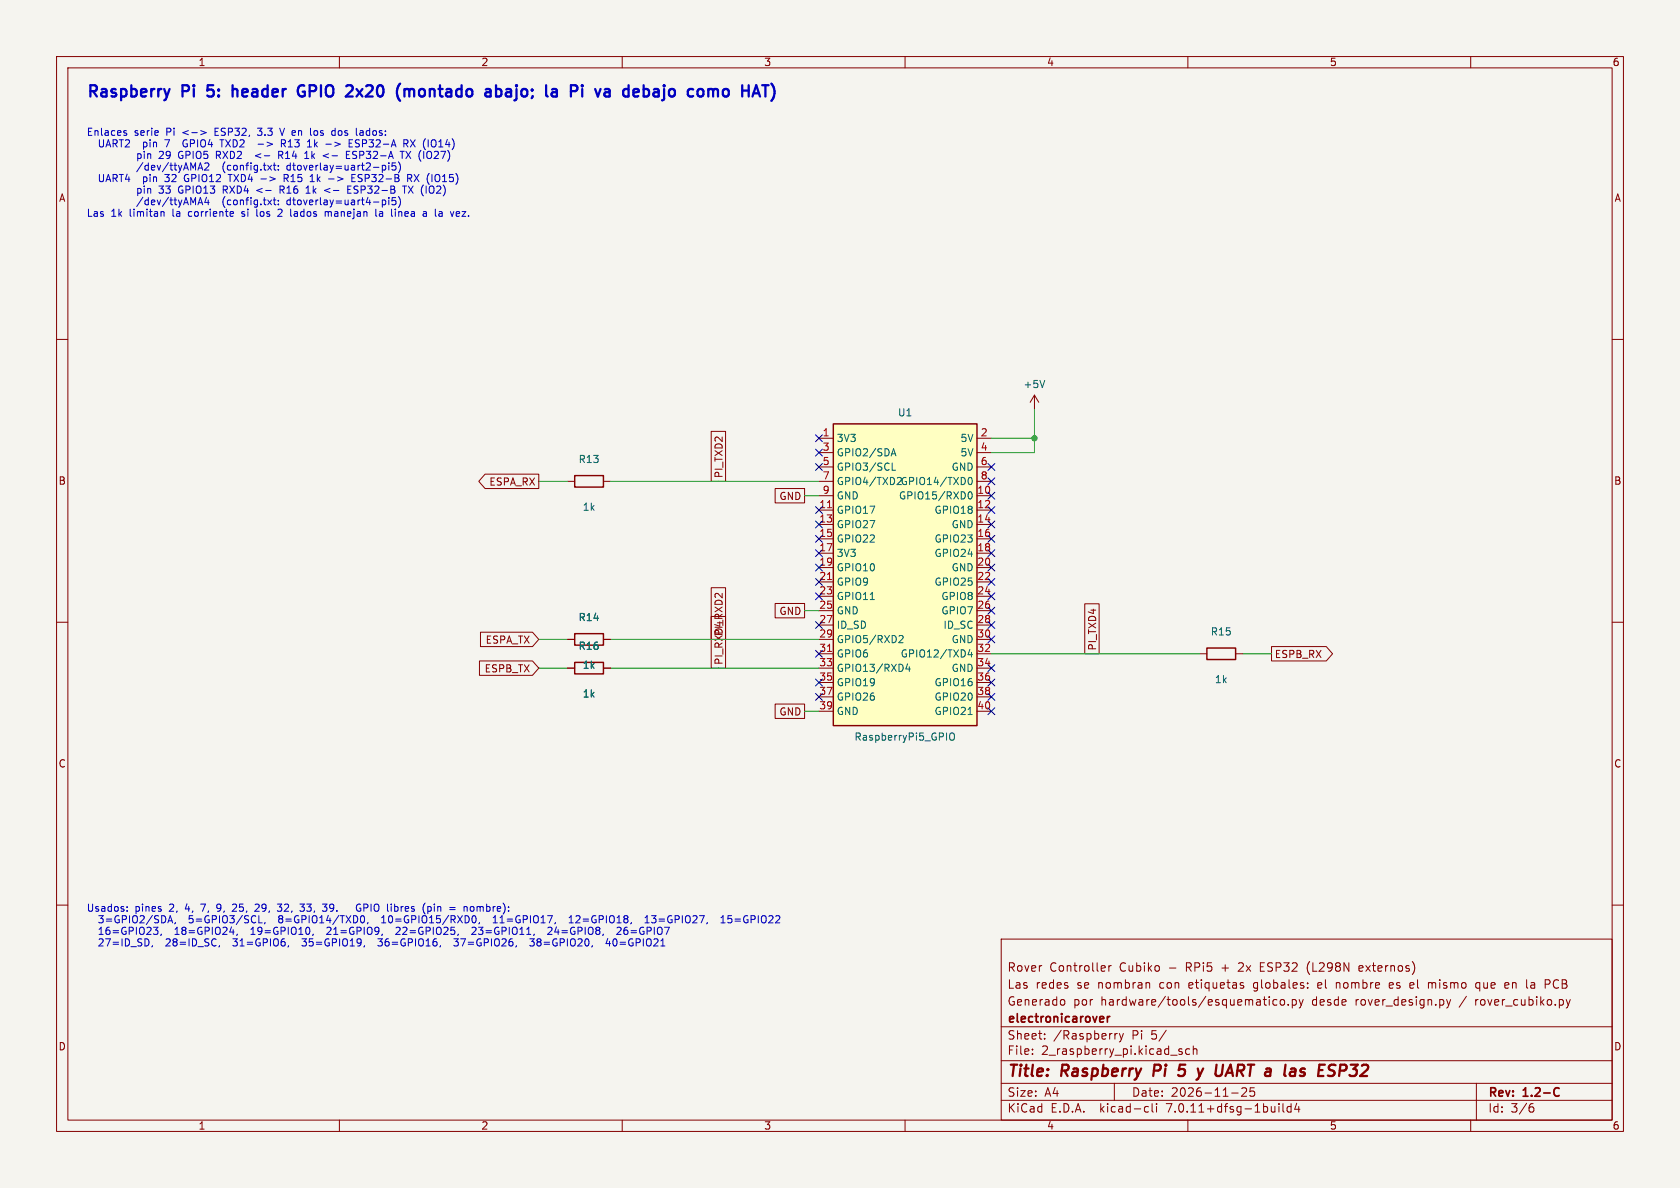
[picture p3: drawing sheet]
(kicad_sch (version 20230121) (generator eeschema)
 (paper "A4")
 (title_block (title "Raspberry Pi 5 y UART a las ESP32") (date "2026-11-25") (rev "1.2-C") (company "electronicarover")
  (comment 3 "Rover Controller Cubiko - RPi5 + 2x ESP32 (L298N externos)")
  (comment 1 "Generado por hardware/tools/esquematico.py desde rover_design.py / rover_cubiko.py")
  (comment 2 "Las redes se nombran con etiquetas globales: el nombre es el mismo que en la PCB"))
 (lib_symbols
  (symbol "Device:R" (pin_numbers hide) (pin_names (offset 0)) (in_bom yes) (on_board yes)
    (property "Reference" "R" (at 2.032 0 90) (effects (font (size 1.27 1.27))))
    (property "Value" "R" (at 0 0 90) (effects (font (size 1.27 1.27))))
    (property "Footprint" "" (at -1.778 0 90) (effects (font (size 1.27 1.27)) hide))
    (property "Datasheet" "~" (at 0 0 0) (effects (font (size 1.27 1.27)) hide))
    (symbol "R_0_1"
    (rectangle (start -1.016 -2.54) (end 1.016 2.54) (stroke (width 0.254) (type default)) (fill (type none))))
    (symbol "R_1_1"
    (pin passive line (at 0 3.81 270) (length 1.27) (name "~" (effects (font (size 1.27 1.27)))) (number "1" (effects (font (size 1.27 1.27)))))
    (pin passive line (at 0 -3.81 90) (length 1.27) (name "~" (effects (font (size 1.27 1.27)))) (number "2" (effects (font (size 1.27 1.27)))))))
  (symbol "power:+5V" (power) (pin_names (offset 0)) (in_bom yes) (on_board yes)
    (property "Reference" "#PWR" (at 0 -3.81 0) (effects (font (size 1.27 1.27)) hide))
    (property "Value" "+5V" (at 0 3.556 0) (effects (font (size 1.27 1.27))))
    (property "Footprint" "" (at 0 0 0) (effects (font (size 1.27 1.27)) hide))
    (property "Datasheet" "" (at 0 0 0) (effects (font (size 1.27 1.27)) hide))
    (symbol "+5V_0_1"
    (polyline (pts (xy -0.762 1.27) (xy 0 2.54)) (stroke (width 0) (type default)) (fill (type none)))
    (polyline (pts (xy 0 0) (xy 0 2.54)) (stroke (width 0) (type default)) (fill (type none)))
    (polyline (pts (xy 0 2.54) (xy 0.762 1.27)) (stroke (width 0) (type default)) (fill (type none))))
    (symbol "+5V_1_1"
    (pin power_in line (at 0 0 90) (length 0) hide (name "+5V" (effects (font (size 1.27 1.27)))) (number "1" (effects (font (size 1.27 1.27)))))))
  (symbol "rover:RaspberryPi5_GPIO" (in_bom yes) (on_board yes)
    (property "Reference" "U" (at 0 27.94 0) (effects (font (size 1.27 1.27))))
    (property "Value" "RaspberryPi5_GPIO" (at 0 -27.94 0) (effects (font (size 1.27 1.27))))
    (property "Footprint" "rover:RPi5_HAT_Header_2x20" (at 0 0 0) (effects (font (size 1.27 1.27)) hide))
    (property "Datasheet" "" (at 0 0 0) (effects (font (size 1.27 1.27)) hide))
    (property "Description" "Raspberry Pi 5 - header GPIO 40 pines" (at 0 0 0) (effects (font (size 1.27 1.27)) hide))
    (symbol "RaspberryPi5_GPIO_0_1"
    (rectangle (start -12.7 26.67) (end 12.7 -26.67) (stroke (width 0.254) (type default)) (fill (type background))))
    (symbol "RaspberryPi5_GPIO_1_1"
    (pin passive line (at -15.24 24.13 0) (length 2.54) (name "3V3" (effects (font (size 1.27 1.27)))) (number "1" (effects (font (size 1.27 1.27)))))
    (pin passive line (at -15.24 21.59 0) (length 2.54) (name "GPIO2/SDA" (effects (font (size 1.27 1.27)))) (number "3" (effects (font (size 1.27 1.27)))))
    (pin passive line (at -15.24 19.05 0) (length 2.54) (name "GPIO3/SCL" (effects (font (size 1.27 1.27)))) (number "5" (effects (font (size 1.27 1.27)))))
    (pin passive line (at -15.24 16.51 0) (length 2.54) (name "GPIO4/TXD2" (effects (font (size 1.27 1.27)))) (number "7" (effects (font (size 1.27 1.27)))))
    (pin passive line (at -15.24 13.97 0) (length 2.54) (name "GND" (effects (font (size 1.27 1.27)))) (number "9" (effects (font (size 1.27 1.27)))))
    (pin passive line (at -15.24 11.43 0) (length 2.54) (name "GPIO17" (effects (font (size 1.27 1.27)))) (number "11" (effects (font (size 1.27 1.27)))))
    (pin passive line (at -15.24 8.89 0) (length 2.54) (name "GPIO27" (effects (font (size 1.27 1.27)))) (number "13" (effects (font (size 1.27 1.27)))))
    (pin passive line (at -15.24 6.35 0) (length 2.54) (name "GPIO22" (effects (font (size 1.27 1.27)))) (number "15" (effects (font (size 1.27 1.27)))))
    (pin passive line (at -15.24 3.81 0) (length 2.54) (name "3V3" (effects (font (size 1.27 1.27)))) (number "17" (effects (font (size 1.27 1.27)))))
    (pin passive line (at -15.24 1.27 0) (length 2.54) (name "GPIO10" (effects (font (size 1.27 1.27)))) (number "19" (effects (font (size 1.27 1.27)))))
    (pin passive line (at -15.24 -1.27 0) (length 2.54) (name "GPIO9" (effects (font (size 1.27 1.27)))) (number "21" (effects (font (size 1.27 1.27)))))
    (pin passive line (at -15.24 -3.81 0) (length 2.54) (name "GPIO11" (effects (font (size 1.27 1.27)))) (number "23" (effects (font (size 1.27 1.27)))))
    (pin passive line (at -15.24 -6.35 0) (length 2.54) (name "GND" (effects (font (size 1.27 1.27)))) (number "25" (effects (font (size 1.27 1.27)))))
    (pin passive line (at -15.24 -8.89 0) (length 2.54) (name "ID_SD" (effects (font (size 1.27 1.27)))) (number "27" (effects (font (size 1.27 1.27)))))
    (pin passive line (at -15.24 -11.43 0) (length 2.54) (name "GPIO5/RXD2" (effects (font (size 1.27 1.27)))) (number "29" (effects (font (size 1.27 1.27)))))
    (pin passive line (at -15.24 -13.97 0) (length 2.54) (name "GPIO6" (effects (font (size 1.27 1.27)))) (number "31" (effects (font (size 1.27 1.27)))))
    (pin passive line (at -15.24 -16.51 0) (length 2.54) (name "GPIO13/RXD4" (effects (font (size 1.27 1.27)))) (number "33" (effects (font (size 1.27 1.27)))))
    (pin passive line (at -15.24 -19.05 0) (length 2.54) (name "GPIO19" (effects (font (size 1.27 1.27)))) (number "35" (effects (font (size 1.27 1.27)))))
    (pin passive line (at -15.24 -21.59 0) (length 2.54) (name "GPIO26" (effects (font (size 1.27 1.27)))) (number "37" (effects (font (size 1.27 1.27)))))
    (pin passive line (at -15.24 -24.13 0) (length 2.54) (name "GND" (effects (font (size 1.27 1.27)))) (number "39" (effects (font (size 1.27 1.27)))))
    (pin passive line (at 15.24 24.13 180) (length 2.54) (name "5V" (effects (font (size 1.27 1.27)))) (number "2" (effects (font (size 1.27 1.27)))))
    (pin passive line (at 15.24 21.59 180) (length 2.54) (name "5V" (effects (font (size 1.27 1.27)))) (number "4" (effects (font (size 1.27 1.27)))))
    (pin passive line (at 15.24 19.05 180) (length 2.54) (name "GND" (effects (font (size 1.27 1.27)))) (number "6" (effects (font (size 1.27 1.27)))))
    (pin passive line (at 15.24 16.51 180) (length 2.54) (name "GPIO14/TXD0" (effects (font (size 1.27 1.27)))) (number "8" (effects (font (size 1.27 1.27)))))
    (pin passive line (at 15.24 13.97 180) (length 2.54) (name "GPIO15/RXD0" (effects (font (size 1.27 1.27)))) (number "10" (effects (font (size 1.27 1.27)))))
    (pin passive line (at 15.24 11.43 180) (length 2.54) (name "GPIO18" (effects (font (size 1.27 1.27)))) (number "12" (effects (font (size 1.27 1.27)))))
    (pin passive line (at 15.24 8.89 180) (length 2.54) (name "GND" (effects (font (size 1.27 1.27)))) (number "14" (effects (font (size 1.27 1.27)))))
    (pin passive line (at 15.24 6.35 180) (length 2.54) (name "GPIO23" (effects (font (size 1.27 1.27)))) (number "16" (effects (font (size 1.27 1.27)))))
    (pin passive line (at 15.24 3.81 180) (length 2.54) (name "GPIO24" (effects (font (size 1.27 1.27)))) (number "18" (effects (font (size 1.27 1.27)))))
    (pin passive line (at 15.24 1.27 180) (length 2.54) (name "GND" (effects (font (size 1.27 1.27)))) (number "20" (effects (font (size 1.27 1.27)))))
    (pin passive line (at 15.24 -1.27 180) (length 2.54) (name "GPIO25" (effects (font (size 1.27 1.27)))) (number "22" (effects (font (size 1.27 1.27)))))
    (pin passive line (at 15.24 -3.81 180) (length 2.54) (name "GPIO8" (effects (font (size 1.27 1.27)))) (number "24" (effects (font (size 1.27 1.27)))))
    (pin passive line (at 15.24 -6.35 180) (length 2.54) (name "GPIO7" (effects (font (size 1.27 1.27)))) (number "26" (effects (font (size 1.27 1.27)))))
    (pin passive line (at 15.24 -8.89 180) (length 2.54) (name "ID_SC" (effects (font (size 1.27 1.27)))) (number "28" (effects (font (size 1.27 1.27)))))
    (pin passive line (at 15.24 -11.43 180) (length 2.54) (name "GND" (effects (font (size 1.27 1.27)))) (number "30" (effects (font (size 1.27 1.27)))))
    (pin passive line (at 15.24 -13.97 180) (length 2.54) (name "GPIO12/TXD4" (effects (font (size 1.27 1.27)))) (number "32" (effects (font (size 1.27 1.27)))))
    (pin passive line (at 15.24 -16.51 180) (length 2.54) (name "GND" (effects (font (size 1.27 1.27)))) (number "34" (effects (font (size 1.27 1.27)))))
    (pin passive line (at 15.24 -19.05 180) (length 2.54) (name "GPIO16" (effects (font (size 1.27 1.27)))) (number "36" (effects (font (size 1.27 1.27)))))
    (pin passive line (at 15.24 -21.59 180) (length 2.54) (name "GPIO20" (effects (font (size 1.27 1.27)))) (number "38" (effects (font (size 1.27 1.27)))))
    (pin passive line (at 15.24 -24.13 180) (length 2.54) (name "GPIO21" (effects (font (size 1.27 1.27)))) (number "40" (effects (font (size 1.27 1.27))))))))
 (symbol (lib_id "rover:RaspberryPi5_GPIO") (at 160.02 101.6 0) (unit 1) (in_bom yes) (on_board yes) (dnp no)
  (property "Reference" "U1" (at 160.02 73.66 0) (effects (font (size 1.27 1.27)) (justify bottom)))
  (property "Value" "RaspberryPi5_GPIO" (at 160.02 129.54 0) (effects (font (size 1.27 1.27)) (justify top)))
  (property "Footprint" "rover:RPi5_HAT_Header_2x20" (at 160.02 101.6 0) (effects (font (size 1.27 1.27)) hide))
  (property "Datasheet" "~" (at 160.02 101.6 0) (effects (font (size 1.27 1.27)) hide))
  (property "Descripcion" "Header hembra 2x20 en la cara inferior (Pi 5 debajo)" (at 160.02 101.6 0) (effects (font (size 1.27 1.27)) hide))
  (property "MPN" "Header hembra 2x20 2.54mm" (at 160.02 101.6 0) (effects (font (size 1.27 1.27)) hide)) (pin "1") (pin "3") (pin "5") (pin "7") (pin "9") (pin "11") (pin "13") (pin "15") (pin "17") (pin "19") (pin "21") (pin "23") (pin "25") (pin "27") (pin "29") (pin "31") (pin "33") (pin "35") (pin "37") (pin "39") (pin "2") (pin "4") (pin "6") (pin "8") (pin "10") (pin "12") (pin "14") (pin "16") (pin "18") (pin "20") (pin "22") (pin "24") (pin "26") (pin "28") (pin "30") (pin "32") (pin "34") (pin "36") (pin "38") (pin "40"))
 (no_connect (at 144.78 77.47))
 (no_connect (at 144.78 80.01))
 (no_connect (at 144.78 82.55))
 (no_connect (at 144.78 90.17))
 (no_connect (at 144.78 92.71))
 (no_connect (at 144.78 95.25))
 (no_connect (at 144.78 97.79))
 (no_connect (at 144.78 100.33))
 (no_connect (at 144.78 102.87))
 (no_connect (at 144.78 105.41))
 (no_connect (at 144.78 110.49))
 (no_connect (at 144.78 115.57))
 (no_connect (at 144.78 120.65))
 (no_connect (at 144.78 123.19))
 (no_connect (at 175.26 82.55))
 (no_connect (at 175.26 85.09))
 (no_connect (at 175.26 87.63))
 (no_connect (at 175.26 90.17))
 (no_connect (at 175.26 92.71))
 (no_connect (at 175.26 95.25))
 (no_connect (at 175.26 97.79))
 (no_connect (at 175.26 100.33))
 (no_connect (at 175.26 102.87))
 (no_connect (at 175.26 105.41))
 (no_connect (at 175.26 107.95))
 (no_connect (at 175.26 110.49))
 (no_connect (at 175.26 113.03))
 (no_connect (at 175.26 118.11))
 (no_connect (at 175.26 120.65))
 (no_connect (at 175.26 123.19))
 (no_connect (at 175.26 125.73))
 (junction (at 182.88 77.47) (diameter 0) (color 0 0 0 0))
 (symbol (lib_id "power:+5V") (at 182.88 72.39 0) (unit 1) (in_bom yes) (on_board yes) (dnp no)
  (property "Reference" "#PWR301" (at 182.88 72.39 0) (effects (font (size 1.27 1.27)) hide))
  (property "Value" "+5V" (at 182.88 67.94 0) (effects (font (size 1.27 1.27))))
  (property "Footprint" "" (at 182.88 72.39 0) (effects (font (size 1.27 1.27)) hide))
  (property "Datasheet" "" (at 182.88 72.39 0) (effects (font (size 1.27 1.27)) hide)) (pin "1"))
 (global_label "GND" (shape passive) (at 142.24 87.63 180) (fields_autoplaced) (effects (font (size 1.27 1.27)) (justify right))
  (property "Intersheetrefs" "${INTERSHEET_REFS}" (at 142.24 87.63 0) (effects (font (size 1.27 1.27)) (justify right) hide)))
 (global_label "GND" (shape passive) (at 142.24 107.95 180) (fields_autoplaced) (effects (font (size 1.27 1.27)) (justify right))
  (property "Intersheetrefs" "${INTERSHEET_REFS}" (at 142.24 107.95 0) (effects (font (size 1.27 1.27)) (justify right) hide)))
 (global_label "GND" (shape passive) (at 142.24 125.73 180) (fields_autoplaced) (effects (font (size 1.27 1.27)) (justify right))
  (property "Intersheetrefs" "${INTERSHEET_REFS}" (at 142.24 125.73 0) (effects (font (size 1.27 1.27)) (justify right) hide)))
 (symbol (lib_id "Device:R") (at 104.14 85.09 270) (unit 1) (in_bom yes) (on_board yes) (dnp no)
  (property "Reference" "R13" (at 104.14 81.915 90) (effects (font (size 1.27 1.27)) (justify bottom)))
  (property "Value" "1k" (at 104.14 88.9 90) (effects (font (size 1.27 1.27)) (justify top)))
  (property "Footprint" "Resistor_THT:R_Axial_DIN0207_L6.3mm_D2.5mm_P7.62mm_Horizontal" (at 104.14 85.09 0) (effects (font (size 1.27 1.27)) hide))
  (property "Datasheet" "~" (at 104.14 85.09 0) (effects (font (size 1.27 1.27)) hide))
  (property "Descripcion" "Serie UART Pi TXD2 -> ESP32-A RX" (at 104.14 85.09 0) (effects (font (size 1.27 1.27)) hide))
  (property "MPN" "Resistencia 1k 1/4W (0.25W) THT pelicula metalica/carbon" (at 104.14 85.09 0) (effects (font (size 1.27 1.27)) hide)) (pin "1") (pin "2"))
 (global_label "PI_TXD2" (shape passive) (at 127 85.09 90) (fields_autoplaced) (effects (font (size 1.27 1.27)) (justify left))
  (property "Intersheetrefs" "${INTERSHEET_REFS}" (at 127 85.09 0) (effects (font (size 1.27 1.27)) (justify left) hide)))
 (global_label "ESPA_RX" (shape output) (at 95.25 85.09 180) (fields_autoplaced) (effects (font (size 1.27 1.27)) (justify right))
  (property "Intersheetrefs" "${INTERSHEET_REFS}" (at 95.25 85.09 0) (effects (font (size 1.27 1.27)) (justify right) hide)))
 (symbol (lib_id "Device:R") (at 104.14 113.03 90) (unit 1) (in_bom yes) (on_board yes) (dnp no)
  (property "Reference" "R14" (at 104.14 109.855 90) (effects (font (size 1.27 1.27)) (justify top)))
  (property "Value" "1k" (at 104.14 116.84 90) (effects (font (size 1.27 1.27)) (justify bottom)))
  (property "Footprint" "Resistor_THT:R_Axial_DIN0207_L6.3mm_D2.5mm_P7.62mm_Horizontal" (at 104.14 113.03 0) (effects (font (size 1.27 1.27)) hide))
  (property "Datasheet" "~" (at 104.14 113.03 0) (effects (font (size 1.27 1.27)) hide))
  (property "Descripcion" "Serie UART ESP32-A TX -> Pi RXD2" (at 104.14 113.03 0) (effects (font (size 1.27 1.27)) hide))
  (property "MPN" "Resistencia 1k 1/4W (0.25W) THT pelicula metalica/carbon" (at 104.14 113.03 0) (effects (font (size 1.27 1.27)) hide)) (pin "1") (pin "2"))
 (global_label "PI_RXD2" (shape passive) (at 127 113.03 90) (fields_autoplaced) (effects (font (size 1.27 1.27)) (justify left))
  (property "Intersheetrefs" "${INTERSHEET_REFS}" (at 127 113.03 0) (effects (font (size 1.27 1.27)) (justify left) hide)))
 (global_label "ESPA_TX" (shape input) (at 95.25 113.03 180) (fields_autoplaced) (effects (font (size 1.27 1.27)) (justify right))
  (property "Intersheetrefs" "${INTERSHEET_REFS}" (at 95.25 113.03 0) (effects (font (size 1.27 1.27)) (justify right) hide)))
 (symbol (lib_id "Device:R") (at 104.14 118.11 90) (unit 1) (in_bom yes) (on_board yes) (dnp no)
  (property "Reference" "R16" (at 104.14 114.935 90) (effects (font (size 1.27 1.27)) (justify top)))
  (property "Value" "1k" (at 104.14 121.92 90) (effects (font (size 1.27 1.27)) (justify bottom)))
  (property "Footprint" "Resistor_THT:R_Axial_DIN0207_L6.3mm_D2.5mm_P7.62mm_Horizontal" (at 104.14 118.11 0) (effects (font (size 1.27 1.27)) hide))
  (property "Datasheet" "~" (at 104.14 118.11 0) (effects (font (size 1.27 1.27)) hide))
  (property "Descripcion" "Serie UART ESP32-B TX -> Pi RXD4 (GPIO13)" (at 104.14 118.11 0) (effects (font (size 1.27 1.27)) hide))
  (property "MPN" "Resistencia 1k 1/4W (0.25W) THT pelicula metalica/carbon" (at 104.14 118.11 0) (effects (font (size 1.27 1.27)) hide)) (pin "1") (pin "2"))
 (global_label "PI_RXD4" (shape passive) (at 127 118.11 90) (fields_autoplaced) (effects (font (size 1.27 1.27)) (justify left))
  (property "Intersheetrefs" "${INTERSHEET_REFS}" (at 127 118.11 0) (effects (font (size 1.27 1.27)) (justify left) hide)))
 (global_label "ESPB_TX" (shape input) (at 95.25 118.11 180) (fields_autoplaced) (effects (font (size 1.27 1.27)) (justify right))
  (property "Intersheetrefs" "${INTERSHEET_REFS}" (at 95.25 118.11 0) (effects (font (size 1.27 1.27)) (justify right) hide)))
 (symbol (lib_id "Device:R") (at 215.9 115.57 270) (unit 1) (in_bom yes) (on_board yes) (dnp no)
  (property "Reference" "R15" (at 215.9 112.395 90) (effects (font (size 1.27 1.27)) (justify bottom)))
  (property "Value" "1k" (at 215.9 119.38 90) (effects (font (size 1.27 1.27)) (justify top)))
  (property "Footprint" "Resistor_THT:R_Axial_DIN0207_L6.3mm_D2.5mm_P7.62mm_Horizontal" (at 215.9 115.57 0) (effects (font (size 1.27 1.27)) hide))
  (property "Datasheet" "~" (at 215.9 115.57 0) (effects (font (size 1.27 1.27)) hide))
  (property "Descripcion" "Serie UART Pi TXD4 (GPIO12) -> ESP32-B RX" (at 215.9 115.57 0) (effects (font (size 1.27 1.27)) hide))
  (property "MPN" "Resistencia 1k 1/4W (0.25W) THT pelicula metalica/carbon" (at 215.9 115.57 0) (effects (font (size 1.27 1.27)) hide)) (pin "1") (pin "2"))
 (global_label "PI_TXD4" (shape passive) (at 193.04 115.57 90) (fields_autoplaced) (effects (font (size 1.27 1.27)) (justify left))
  (property "Intersheetrefs" "${INTERSHEET_REFS}" (at 193.04 115.57 0) (effects (font (size 1.27 1.27)) (justify left) hide)))
 (global_label "ESPB_RX" (shape output) (at 224.79 115.57 0) (fields_autoplaced) (effects (font (size 1.27 1.27)) (justify left))
  (property "Intersheetrefs" "${INTERSHEET_REFS}" (at 224.79 115.57 0) (effects (font (size 1.27 1.27)) (justify left) hide)))
 (text "Raspberry Pi 5: header GPIO 2x20 (montado abajo; la Pi va debajo como HAT)" (at 15.24 15.24 0) (effects (font (size 2 2) bold) (justify left top)))
 (text "Enlaces serie Pi <-> ESP32, 3.3 V en los dos lados:\n  UART2  pin 7  GPIO4 TXD2  -> R13 1k -> ESP32-A RX (IO14)\n         pin 29 GPIO5 RXD2  <- R14 1k <- ESP32-A TX (IO27)\n         /dev/ttyAMA2  (config.txt: dtoverlay=uart2-pi5)\n  UART4  pin 32 GPIO12 TXD4 -> R15 1k -> ESP32-B RX (IO15)\n         pin 33 GPIO13 RXD4 <- R16 1k <- ESP32-B TX (IO2)\n         /dev/ttyAMA4  (config.txt: dtoverlay=uart4-pi5)\nLas 1k limitan la corriente si los 2 lados manejan la linea a la vez." (at 15.24 22.86 0) (effects (font (size 1.27 1.27)) (justify left top)))
 (text "Usados: pines 2, 4, 7, 9, 25, 29, 32, 33, 39.   GPIO libres (pin = nombre):\n  3=GPIO2/SDA,  5=GPIO3/SCL,  8=GPIO14/TXD0,  10=GPIO15/RXD0,  11=GPIO17,  12=GPIO18,  13=GPIO27,  15=GPIO22\n  16=GPIO23,  18=GPIO24,  19=GPIO10,  21=GPIO9,  22=GPIO25,  23=GPIO11,  24=GPIO8,  26=GPIO7\n  27=ID_SD,  28=ID_SC,  31=GPIO6,  35=GPIO19,  36=GPIO16,  37=GPIO26,  38=GPIO20,  40=GPIO21" (at 15.24 160.02 0) (effects (font (size 1.27 1.27)) (justify left top)))
 (wire (pts (xy 175.26 77.47) (xy 182.88 77.47)) (stroke (width 0) (type default)))
 (wire (pts (xy 175.26 80.01) (xy 182.88 80.01)) (stroke (width 0) (type default)))
 (wire (pts (xy 182.88 80.01) (xy 182.88 77.47)) (stroke (width 0) (type default)))
 (wire (pts (xy 182.88 77.47) (xy 182.88 72.39)) (stroke (width 0) (type default)))
 (wire (pts (xy 144.78 87.63) (xy 142.24 87.63)) (stroke (width 0) (type default)))
 (wire (pts (xy 144.78 107.95) (xy 142.24 107.95)) (stroke (width 0) (type default)))
 (wire (pts (xy 144.78 125.73) (xy 142.24 125.73)) (stroke (width 0) (type default)))
 (wire (pts (xy 144.78 85.09) (xy 127 85.09)) (stroke (width 0) (type default)))
 (wire (pts (xy 127 85.09) (xy 107.95 85.09)) (stroke (width 0) (type default)))
 (wire (pts (xy 100.33 85.09) (xy 95.25 85.09)) (stroke (width 0) (type default)))
 (wire (pts (xy 144.78 113.03) (xy 127 113.03)) (stroke (width 0) (type default)))
 (wire (pts (xy 127 113.03) (xy 107.95 113.03)) (stroke (width 0) (type default)))
 (wire (pts (xy 100.33 113.03) (xy 95.25 113.03)) (stroke (width 0) (type default)))
 (wire (pts (xy 144.78 118.11) (xy 127 118.11)) (stroke (width 0) (type default)))
 (wire (pts (xy 127 118.11) (xy 107.95 118.11)) (stroke (width 0) (type default)))
 (wire (pts (xy 100.33 118.11) (xy 95.25 118.11)) (stroke (width 0) (type default)))
 (wire (pts (xy 175.26 115.57) (xy 193.04 115.57)) (stroke (width 0) (type default)))
 (wire (pts (xy 193.04 115.57) (xy 212.09 115.57)) (stroke (width 0) (type default)))
 (wire (pts (xy 219.71 115.57) (xy 224.79 115.57)) (stroke (width 0) (type default))))
